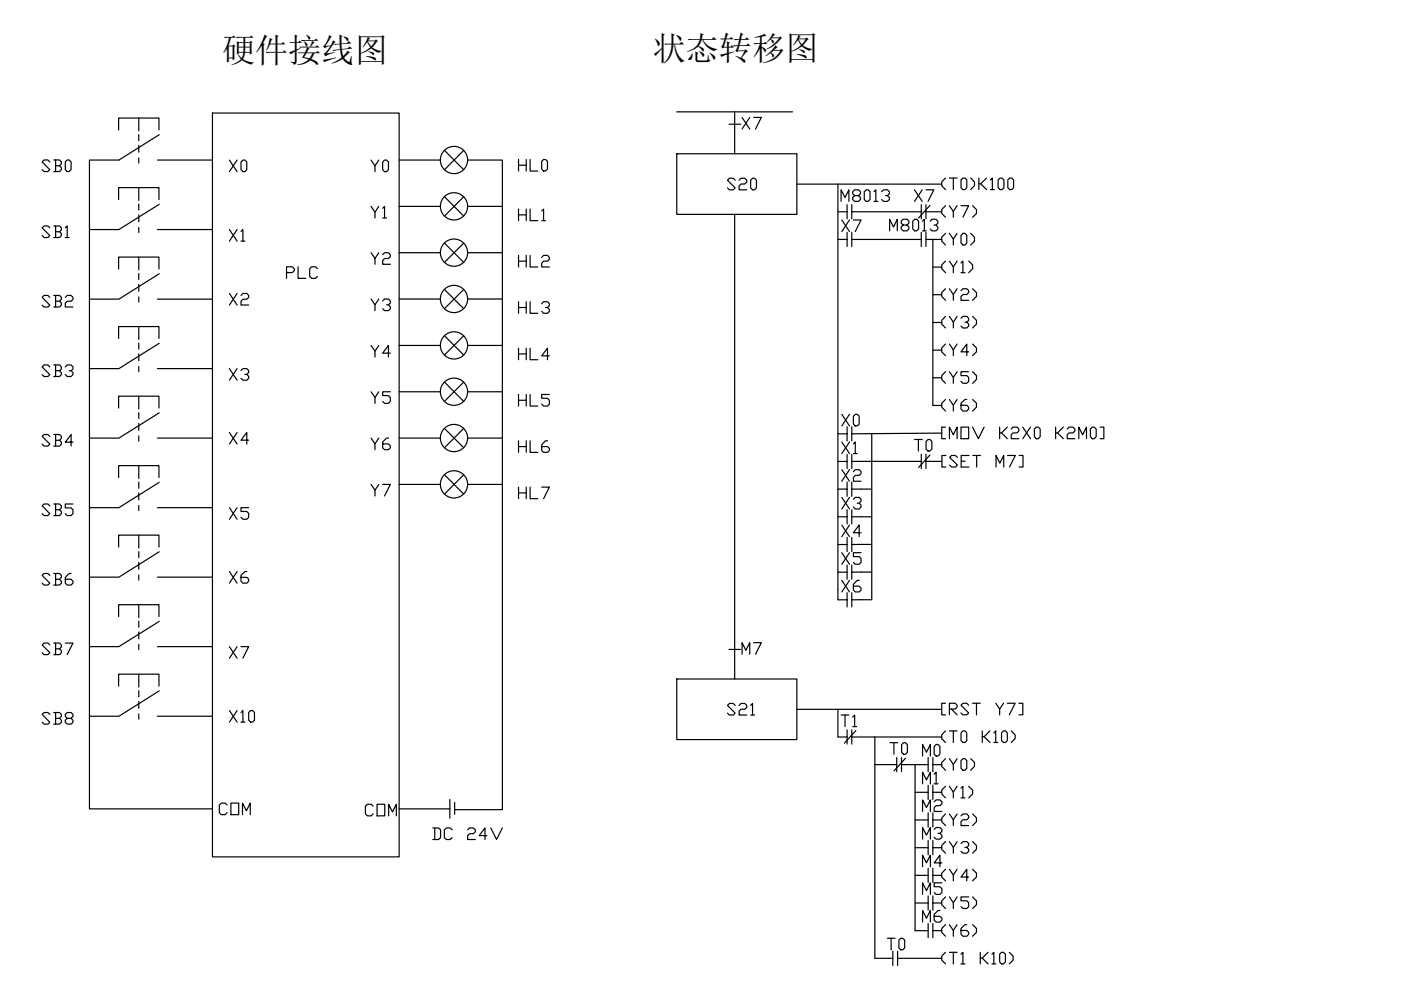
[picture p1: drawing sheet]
<svg xmlns="http://www.w3.org/2000/svg" width="297mm" height="210mm" viewBox="0 0 297 210" stroke-linecap="round" stroke-linejoin="round" font-family="sans-serif">
<!-- layer: 0 -->
<g fill="none" stroke="#000" stroke-width=".25">
<path d="M10.6 34.3l-.4-.4h-.9l-.4 .4 1.7 1.7-.4 .4h-.9l-.4-.4M11.4 33.9h1.2l.4 .4v.4l-.4 .4M11.8 35.1h.8l.4 .5v.4l-.4 .4h-1.2M11.8 33.9v2.5M14.2 33.9h.5l.4 .4v1.7l-.4 .4h-.5l-.4-.4v-1.7zM25.1 27.5v-2.5h8.6v2.5M29.4 25v2.8M29.4 28.5v1.3M29.4 30.8v1.5M29.4 33.5v1.1M29.4 39.8v2.7M33.4 33.9h11.6"/>
<path d="M33.8 28.6l-8.6 5.3h-6.2v137.6h26M45 24h39.6v157.7h-39.6zM84.6 33.9h8.8M94.2 31.9l4.1 4.1M98.3 31.9l-4.1 4.1M99.2 33.9h7.3v137.8h-10.1M143.5 32.6h25.5v12.9h-25.5zM143.5 23.7h24.5M155.8 23.7v8.9M169 39h8.7v86M177.7 39h22M25.1 42.3v-2.5h8.6v2.5"/>
<path d="M25.1 57v-2.5h8.6v2.5M29.4 43.3v1.2M29.4 45.6v1.4M29.4 48.2v1.1M29.4 54.5v2.7M29.4 58v1.3M33.4 48.7h11.6M33.8 58l-8.6 5.4h-6.2M33.8 43.3l-8.6 5.4h-6.2M84.6 43.8h8.8M84.6 53.6h8.8M94.2 41.7l4.1 4.1"/>
<path d="M94.2 51.5l4.1 4.1M98.3 41.7l-4.1 4.1M98.3 51.5l-4.1 4.1M99.2 43.8h7.3M99.2 53.6h7.3M155.8 45.5v98.5M180.6 44.9h14.7M180.6 50.8h14.7v1.5M196.3 50.8v1.5M197.8 50.8v35.2M25.1 71.8v-2.6h8.6v2.6M29.4 60.3v1.5"/>
<path d="M29.4 63v1M29.4 69.2v2.8M29.4 72.8v1.2M29.4 75v1.5M29.4 77.7v1.1M33.4 63.4h11.6M33.4 78.2h11.6M33.8 72.8l-8.6 5.4h-6.2M84.6 63.4h8.8M84.6 73.2h8.8M94.2 61.4l4.1 4.1M94.2 71.2l4.1 4.1"/>
<path d="M98.3 61.4l-4.1 4.1M98.3 71.2l-4.1 4.1M99.2 63.4h7.3M99.2 73.2h7.3M25.1 86.5v-2.5h8.6v2.5M29.4 84v2.7M29.4 87.5v1.3M29.4 89.8v1.4M29.4 92.4v1.1M29.4 98.7v2.7M33.4 92.9h11.6M33.8 87.5l-8.6 5.4h-6.2"/>
<path d="M84.6 83.1h8.8M84.6 92.9h8.8M94.2 81l4.1 4.1M94.2 90.8l4.1 4.1M98.3 81l-4.1 4.1M98.3 90.8l-4.1 4.1M99.2 83.1h7.3M99.2 92.9h7.3M195.3 99.3v-1.5h-10.5v29.4M196.3 97.8v1.5M197.2 96.5l-2.4 2.6M199.7 91.8l-19.1 .2"/>
<path d="M25.1 101.2v-2.5h8.6v2.5M25.1 116v-2.5h8.6v2.5M29.4 102.2v1.3M29.4 104.5v1.5M29.4 107.2v1.1M29.4 113.5v2.7M29.4 117v1.2M29.4 119.2v1.5M33.4 107.6h11.6M33.8 102.3l-8.6 5.3h-6.2M33.8 117l-8.6 5.4h-6.2M84.6 102.7h8.8"/>
<path d="M94.2 100.7l4.1 4.1M98.3 100.7l-4.1 4.1M99.2 102.7h7.3M25.1 130.7v-2.5h8.6v2.5M29.4 121.9v1.1M29.4 128.2v2.7M29.4 131.7v1.3M29.4 134v1.5M29.4 136.6v1.1M33.4 122.4h11.6M33.4 137.1h11.6M33.8 131.7l-8.6 5.4h-6.2"/>
<path d="M179.6 127.2v1.5M180.6 127.2v1.5M25.1 145.5v-2.6h8.6v2.6M29.4 142.9v2.8M29.4 146.4v1.3M29.4 148.7v1.5M29.4 151.4v1.1M33.4 151.9h11.6M33.8 146.5l-8.6 5.4h-6.2M48.6 150.7l1.7 2.4M50.3 150.7l-1.7 2.4M51.1 151.1l.4-.4v2.4"/>
<path d="M51.1 153.1h.8M52.7 151.1l.4-.4h.5l.4 .4v1.6l-.4 .4h-.5l-.4-.4zM143.5 144h25.5v12.8h-25.5zM169 150.4h8.7v5.9M177.7 150.4h22M179.6 156.3v1.5M181.5 154.9l-2.5 2.7M185.5 156.3v5.8h4.6v1.5M199.7 156.3h-19.1v1.5M84.6 171.5h10.8M95.4 169.5v4M96.4 170.1v2.6"/>
<path d="M185.5 162.1v41.1M191.1 162.1v1.5M192 160.8l-2.5 2.6M194 162.1v35.2M203.8 173l.4-.4h.8l.4 .4v.4l-.4 .4h-.8l-.4 .4v.8h1.6M206.2 172.6l.8 .8v.8l-.8 .8M205 196.1h-.4l-.8 .8v1.2l.4 .4h.8l.4-.4v-.4l-.4-.4h-1.2M205.4 186h-1.6l1.2-1.7v2.5M205.4 190.2h-1.6v.8h1.2l.4 .4v.8l-.4 .4h-.8l-.4-.4M206.2 184.3l.8 .8v.9l-.8 .8M206.2 190.2l.8 .8v.8l-.8 .8M206.2 196.1l.8 .8v.8l-.8 .8"/>
<path d="M189.3 203.2v1.5M199.7 203.2h-9.4v1.5"/>
<circle cx="96.3" cy="33.9" r="2.89"/>
<circle cx="96.3" cy="53.6" r="2.89"/>
<circle cx="96.3" cy="43.7" r="2.89"/>
<circle cx="96.3" cy="63.4" r="2.89"/>
<circle cx="96.3" cy="73.2" r="2.89"/>
<circle cx="96.3" cy="92.9" r="2.89"/>
<circle cx="96.3" cy="83.1" r="2.89"/>
<circle cx="96.3" cy="102.7" r="2.89"/>
</g>
<g font-size="7">
<text x="47.1" y="13.1">硬件接线图</text>
<text x="138.4" y="12.8">状态转移图</text>
</g>
<g font-size="5.7">
<text x="156.3" y="28.6">X7</text>
<text x="47.6" y="37.7">X0</text>
<text x="78" y="37.7">Y0</text>
<text x="109" y="37.4">HL00</text>
<text x="153.5" y="41.6">S20</text>
<text x="198.6" y="41.3">(T0)</text>
<text x="206.7" y="41.3">K100</text>
<text x="109" y="48">HL1</text>
<text x="177.4" y="44.1">M8013</text>
<text x="193" y="44.1">X7</text>
<text x="198.6" y="47.3">(Y7)</text>
<text x="8.1" y="51.5">SB1</text>
<text x="47.6" y="52.2">X1</text>
<text x="177.4" y="50.4">X7</text>
<text x="187.7" y="50.1">M8013</text>
<text x="198.6" y="53.3">(Y0)</text>
<text x="78" y="57.2">Y2</text>
<text x="109" y="57.9">HL2</text>
<text x="198.6" y="58.9">(Y1)</text>
<text x="47.6" y="66">X22</text>
<text x="60" y="60.3">PLC</text>
<text x="198.6" y="64.9">(Y2)</text>
<text x="8.1" y="66.3">SB2</text>
<text x="78" y="67">Y3</text>
<text x="109" y="67.7">HL3</text>
<text x="198.6" y="70.9">(Y3)</text>
<text x="78" y="76.9">Y4</text>
<text x="109" y="77.6">HL4</text>
<text x="198.6" y="76.6">(Y4)</text>
<text x="8.1" y="81.1">SB3</text>
<text x="47.6" y="81.8">X3</text>
<text x="198.6" y="82.6">(Y5)</text>
<text x="78" y="86.8">Y5</text>
<text x="109" y="87.5">HL5</text>
<text x="198.6" y="88.5">(Y6)</text>
<text x="8.1" y="96">SB4</text>
<text x="47.6" y="95.2">X44</text>
<text x="198.6" y="94.2">[MOV K2X0 K2M0]</text>
<text x="78" y="96.7">Y6</text>
<text x="109" y="97">HL6</text>
<text x="177.4" y="97.4">X1</text>
<text x="193" y="97">T0</text>
<text x="199" y="100.2">[SET M7]</text>
<text x="78" y="106.5">Y7</text>
<text x="109" y="106.9">HL7</text>
<text x="177.4" y="103.4">X2</text>
<text x="8.1" y="110.4">SB5</text>
<text x="47.6" y="111.5">X5</text>
<text x="177.4" y="109">X3</text>
<text x="177.4" y="115">X4</text>
<text x="8.1" y="125.2">SB6</text>
<text x="47.6" y="124.9">X66</text>
<text x="177.4" y="121">X5</text>
<text x="177.4" y="126.6">X6</text>
<text x="8.1" y="140.1">SB7</text>
<text x="47.6" y="140.8">X7</text>
<text x="156.3" y="140.1">M7</text>
<text x="8.1" y="154.9">SB8</text>
<text x="153.5" y="152.8">S21</text>
<text x="177.4" y="155.2">T1</text>
<text x="198.6" y="152.8">[RST Y7]</text>
<text x="187.7" y="161.2">T0</text>
<text x="194.7" y="161.6">M0</text>
<text x="198.6" y="158.8">(T0 K10)</text>
<text x="194.7" y="167.6">M1</text>
<text x="198.6" y="164.4">(Y0)</text>
<text x="45.5" y="173.9">COM</text>
<text x="194.7" y="173.2">M2</text>
<text x="198.6" y="170.4">(Y1)</text>
<text x="76.6" y="174.3">COM</text>
<text x="91" y="179.2">DC 24V</text>
<text x="194.7" y="179.2">M3</text>
<text x="194.7" y="184.9">M4</text>
<text x="198.6" y="182">(Y3)</text>
<text x="194.7" y="190.9">M5</text>
<text x="194.7" y="196.8">M6</text>
<text x="187.3" y="202.5">T0</text>
<text x="198.6" y="205.7">(T1 K10)</text>
</g>
<g font-size="5.3">
<text x="78" y="47.3">Y1</text>
<text x="177.4" y="91.4">X0</text>
</g>
</svg>
